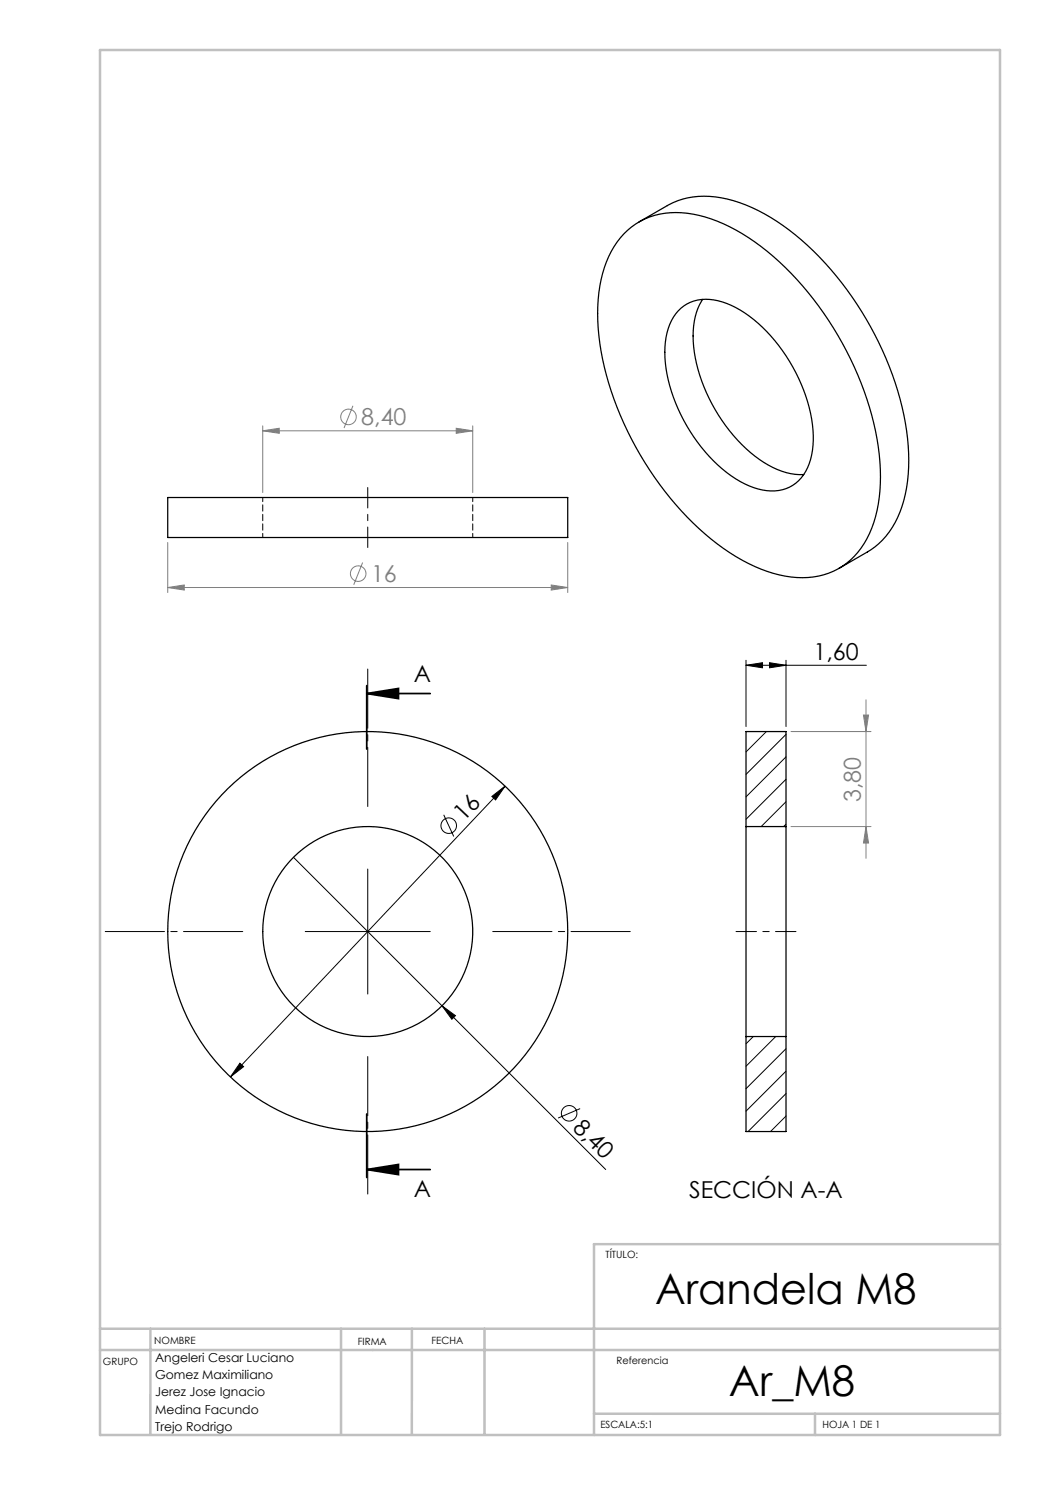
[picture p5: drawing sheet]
<svg xmlns="http://www.w3.org/2000/svg" width="210mm" height="297mm" viewBox="0 0 210 297" stroke-linecap="round" stroke-linejoin="round" font-family="sans-serif">
<g fill="none" stroke="#000" stroke-width=".2">
<path d="M149.2 133.1l3.3-.6v1.1zM149.2 132.1v13.2M149.2 133.1h24.1M153.9 132.5l3.3 .6-3.3 .5zM157.2 132.1v13.2M98.4 159.3l2.6-2.1-1.9 2.8zM101 157.2l-54.9 58.2M58.7 171.5l29.7 29.7M73.5 173.8v25M88.7 163l2.1 4.3M61 186.3h25M48 212.6l.7 .7-2.6 2.1z"/>
<path d="M88.4 201.2l2.7 1.9-.7 .8zM88.4 201.2l32.7 32.7M116 221.7l-4.4 1.9"/>
<circle cx="89.7" cy="165.1" r="1.56"/>
<circle cx="113.8" cy="222.7" r="1.56"/>
</g>
<g fill="none" stroke="#808080" stroke-width=".2">
<path d="M52.5 86.2l3.4-.5v1zM52.5 85.2v13.3M52.5 86.2h42M70.6 81.2l-1.8 4.4M91.2 85.7l3.3 .5-3.3 .5zM94.5 85.2v13.3M33.5 117.5l3.4-.5v1zM33.5 108.5v10M33.5 117.5h80M72.5 112.5l-1.8 4.4M110.2 117l3.3 .5-3.3 .5zM113.5 108.5v10"/>
<path d="M173.2 140v31.7M158.2 146.3h16M172.7 143h1l-.5 3.3zM158.2 165.3h16M173.2 165.3l.5 3.3h-1z"/>
<circle cx="69.7" cy="83.4" r="1.56"/>
<circle cx="71.6" cy="114.7" r="1.56"/>
</g>
<path d="M73.3 138.7l6.4-1v2zM73.3 138.7h12.7M73.3 137.1v12.7M73.3 233.9l6.4-1v2zM73.3 222.8v12.7M73.3 233.9h12.7" fill="none" stroke="#000" stroke-width=".35"/>
<path d="M73.5 161.3v-27.5M48.5 186.3h-27.5M98.5 186.3h27.5M73.5 211.3v27.5" fill="none" stroke="#000" stroke-width=".2" stroke-dasharray="15.2 1.3 1.3 1.3" stroke-dashoffset="3.4"/>
<path d="M73.5 97.5v12M159.2 186.3h-12" fill="none" stroke="#000" stroke-width=".2" stroke-dasharray="15.2 1.3 1.3 1.3" stroke-dashoffset="11.1"/>
<path d="M20 10h180v277h-180zM200 248.8h-81.2v38.2M20 265.8h180M20 270h180M30.1 265.8v21.1M68.2 265.8v21.1M82.4 265.8v21.1M96.9 265.8v21.1M118.8 282.8h81.2M163 282.8v4.2" fill="none" stroke="#c0c0c0" stroke-width=".5"/>
<g fill="#000">
<path d="M88.4 201.2l2.7 1.9-.7 .8z"/>
<path d="M73.3 138.7l6.4-1v2zM73.3 233.9l6.4-1v2z"/>
<path d="M149.2 133.1l3.3-.6v1.1zM153.9 132.5l3.3 .6-3.3 .5z"/>
<path d="M48 212.6l-1.9 2.8 2.6-2.1zM98.4 159.3l.7 .7 1.9-2.8z"/>
</g>
<g fill="#808080">
<path d="M172.7 143h1l-.5 3.3zM173.2 165.3l.5 3.3h-1z"/>
<path d="M33.5 117.5l3.4-.5v1zM110.2 117l3.3 .5-3.3 .5zM52.5 86.2l3.4-.5v1zM91.2 85.7l3.3 .5-3.3 .5z"/>
</g>
<g fill="none" stroke="#000" stroke-width=".25">
<path d="M124.8 46.8a14.7 14.7 0 0 1 13.8-4 36.1 36.1 0 0 1 17.2 9.5 65.2 65.2 0 0 1 20 38.6 29.6 29.6 0 0 1-2.4 16.9 14.3 14.3 0 0 1-15.2 7.6 33.7 33.7 0 0 1-17.2-8.6 65.1 65.1 0 0 1-21.2-39.6 29.6 29.6 0 0 1 2.5-16.9l1.1-1.9zM127.8 44.4l5.7-3.3a16.4 16.4 0 0 1 13.2-1 41.7 41.7 0 0 1 18.3 12.5 65.1 65.1 0 0 1 16.5 35 29.6 29.6 0 0 1-2.5 16.9 14.7 14.7 0 0 1-5.5 5.9l-5.7 3.3M140.5 59.9a14.9 14.9 0 0 0-1.6 10.6 33.6 33.6 0 0 0 13.9 22 13.3 13.3 0 0 0 8 2.4M135.6 62.2a8.2 8.2 0 0 1 8.8-1.8 25.6 25.6 0 0 1 12.8 10.8 30.1 30.1 0 0 1 5.4 17.9 9.5 9.5 0 0 1-4.7 8.3 10.7 10.7 0 0 1-9.9-1.1 33 33 0 0 1-14.4-20.3 17.8 17.8 0 0 1 .7-11.9zM33.5 99.5h80v8h-80zM149.2 165.3v42M149.2 165.3h8M149.2 165.3v-19h8v19M157.2 165.3v42M149.2 207.3h8M149.2 207.3v19h8v-19"/>
<circle cx="73.5" cy="186.3" r="40"/>
<circle cx="73.5" cy="186.3" r="21"/>
</g>
<path d="M52.5 99.5v8M94.5 107.5v-8" fill="none" stroke="#000" stroke-width=".2" stroke-dasharray="1.3 .6" stroke-dashoffset=".4"/>
<path d="M153.3 146.3l-4.1 4.1M157.2 146.9l-8 8M157.2 151.4l-8 8M157.2 155.9l-8 8M157.2 160.3l-5 5M157.2 164.8l-.5 .5M150.7 207.3l-1.5 1.5M155.1 207.3l-5.9 6M157.2 209.7l-8 8M157.2 214.2l-8 8M157.2 218.7l-7.6 7.6M157.2 223.2l-3.1 3.1" fill="none" stroke="#000" stroke-width=".2"/>
<g font-size="8.5">
<text x="131" y="260.8">Arandela M8</text>
<text x="145.8" y="279.3">Ar_M8</text>
</g>
<g font-size="4.7" fill="#808080">
<text x="72.3" y="85.1">8,40</text>
<text x="74.2" y="116.4">16</text>
<text x="172.2" y="160.4" transform="rotate(-90 172.2 160.4)">3,80</text>
</g>
<g font-size="4.7">
<text x="82.8" y="136.4">A</text>
<text x="162.7" y="132">1,60</text>
<text x="92.8" y="164.5" transform="rotate(-47 92.8 164.5)">16</text>
<text x="114.4" y="225.7" transform="rotate(45 114.4 225.7)">8,40</text>
<text x="82.8" y="239.3">A</text>
<text x="137.8" y="239.6">SECCIÓN A-A</text>
</g>
<g font-size="2.5">
<text x="31" y="272.3">Angeleri Cesar Luciano</text>
<text x="31" y="275.8">Gomez Maximiliano</text>
<text x="31" y="279.3">Jerez Jose Ignacio</text>
<text x="31" y="282.8">Medina Facundo</text>
<text x="31" y="286.2">Trejo Rodrigo</text>
</g>
<g font-size="2">
<text x="121.1" y="251.5">TÍTULO:</text>
<text x="30.9" y="268.8">NOMBRE</text>
<text x="71.6" y="269">FIRMA</text>
<text x="86.3" y="268.7">FECHA</text>
<text x="20.6" y="273">GRUPO</text>
<text x="123.3" y="272.9">Referencia</text>
<text x="120.1" y="285.6">ESCALA:5:1</text>
<text x="164.5" y="285.6">HOJA 1 DE 1</text>
</g>
</svg>
